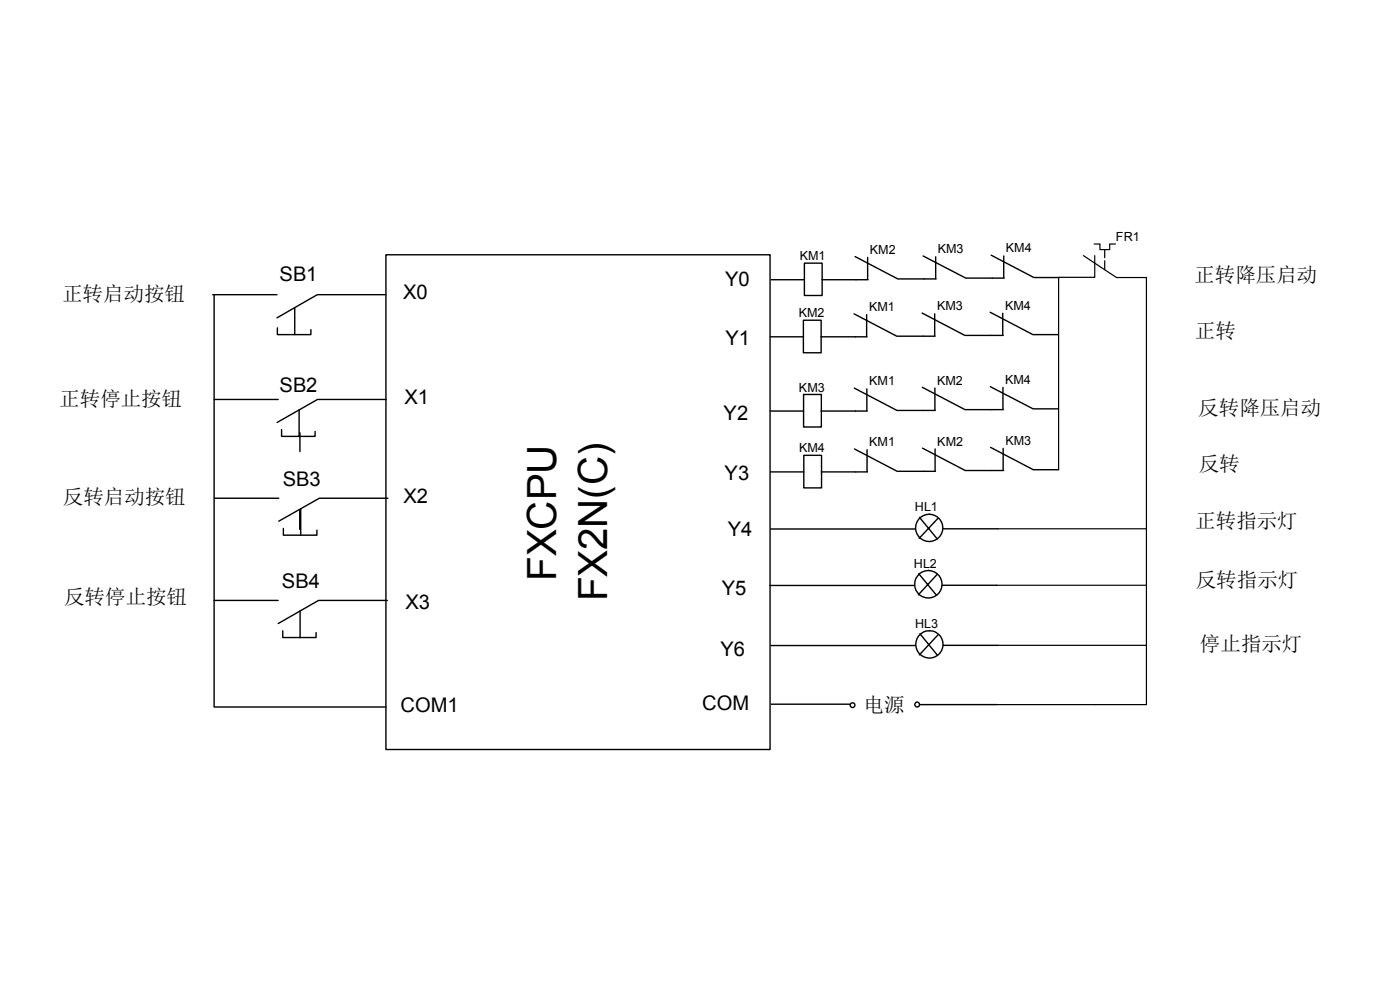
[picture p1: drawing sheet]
<svg xmlns="http://www.w3.org/2000/svg" width="297mm" height="210mm" viewBox="0 0 297 210" stroke-linecap="round" stroke-linejoin="round" font-family="sans-serif">
<g fill="none" stroke="#000" stroke-width=".3">
<path d="M81.9 54h81.5v105h-81.5zM163.6 59.3h7M170.6 55.8h3.8v6.9h-3.8zM174.4 59.3h9.7M181.4 54.4l9.1 4.8h8.1M184.1 54.6v4.7M195.8 54.3l9.1 4.7h8.1M198.5 54.5v4.6M210.3 54.1l9 4.8h5.4M212.9 54.3v4.7M45.1 62.5h13.7M45.4 62.6v87.4h36.5"/>
<path d="M62.5 65.3v5.7h-3.7v-1.5M66 69.9v1.1h-3.5M81.9 62.5h-14.6l-8.5 4.9M163.4 71.4h7M170.4 67.9h3.8v6.9h-3.8zM174.2 71.4h9.7M181.2 66.6l9 4.7h8.2M183.9 66.7v4.7M195.6 66.4l9.1 4.7h8.1M198.3 66.6v4.6M210.1 66.2l9 4.8h5.4M212.7 66.4v4.7"/>
<path d="M45.4 84.7h13.6M63.5 86.9v5.7h-3.8v-1.5M63.6 91.8v4M66.8 91.5v1.1h-3.3M81.9 84.7h-14.5l-8.6 4.9M163.4 87.2h7.1M170.5 83.7h3.7v6.9h-3.7zM170.5 96.6h3.8v6.9h-3.8zM174.2 87.2h9.8M181.2 82.3l9.1 4.8h8.1M181.3 95.2l9 4.8h8.2M183.9 82.5v4.6"/>
<path d="M183.9 95.4v4.7M195.7 82.2l9 4.7h8.2M195.7 95.1l9.1 4.7h8.1M198.3 82.3v4.7M198.4 95.2v4.7M210.1 82l9.1 4.7h5.3M210.1 94.9l9.1 4.7h5.4M212.8 82.2v4.7M212.8 95.1v4.7M45.6 105.7h13.5M63.6 108.3v4M63.8 107.9v5.6h-3.7v-1.4"/>
<path d="M67.2 112.5v1h-3.4M82.3 105.7h-14.6l-8.6 4.9M163.5 100.1h7M163.5 112.2h30.6M174.2 100.1h9.8M195.1 109.8l3.7 4.5M197.1 109v.1M199 110l-4 4.2M200.1 112.2h11.6M45.4 127.4h13.6M63.7 129.6v5.6h-3.7v-1.4M67.1 134.2v1h-3.4"/>
<path d="M82.2 127.4h-14.6l-8.6 4.9M163.3 124.2h30.6M163.6 136.9h30.5M194.9 121.7l3.8 4.6M195.2 134.4l3.7 4.6M196.9 121h.1M197.2 133.8h.1M198.8 121.9l-4 4.3M199 134.6l-4 4.3M199.9 124.1h11.6M200.1 136.9h11.6M163.6 149.4h16.7"/>
<path d="M195.1 149.5h16.4"/>
<circle cx="197.1" cy="112" r="2.89"/>
<circle cx="196.9" cy="123.9" r="2.92"/>
<circle cx="197.2" cy="136.7" r="2.91"/>
<circle cx="180.8" cy="149.6" r=".51"/>
<circle cx="194.6" cy="149.4" r=".51"/>
</g>
<path d="M224.6 58.8v40.8M229.8 54.2l7.1 4.7h6.3v90.6h-31.7M232.1 51.8h1.2v1.1h1.1M232.2 54.2v4.6h-7.5M234.4 55.3v1.9M236.6 51.8h-1.2v1.1h-1v1.8M211.7 112.2h31.5M211.5 124.1h31.7M211.7 136.9h31.5" fill="none" stroke="#000" stroke-width=".25"/>
<g font-size="8.6">
<text x="118" y="123.3" transform="rotate(-90 118 123.3)">FXCPU</text>
<text x="128.8" y="127.6" transform="rotate(-90 128.8 127.6)">FX2N(C)</text>
</g>
<g font-size="4.4">
<text x="253.4" y="59.7">正转降压启动</text>
<text x="13.2" y="63.9">正转启动按钮</text>
<text x="253.5" y="71.7">正转</text>
<text x="12.6" y="86.1">正转停止按钮</text>
<text x="254.2" y="88">反转降压启动</text>
<text x="254.3" y="99.9">反转</text>
<text x="13.3" y="106.9">反转启动按钮</text>
<text x="253.6" y="111.9">正转指示灯</text>
<text x="253.7" y="124.6">反转指示灯</text>
<text x="13.6" y="128.1">反转停止按钮</text>
<text x="254.6" y="138">停止指示灯</text>
<text x="183.2" y="150.9">电源</text>
</g>
<g font-size="4.3">
<text x="59.3" y="59.6">SB1</text>
<text x="85.5" y="63.4">X0</text>
<text x="153.8" y="60.6">Y0</text>
<text x="153.9" y="73.2">Y1</text>
<text x="59.3" y="83.2">SB2</text>
<text x="85.8" y="85.7">X1</text>
<text x="153.5" y="89.1">Y2</text>
<text x="153.7" y="101.9">Y3</text>
<text x="60" y="103">SB3</text>
<text x="85.6" y="106.6">X2</text>
<text x="154.4" y="113.6">Y4</text>
<text x="59.8" y="124.7">SB4</text>
<text x="86" y="129.1">X3</text>
<text x="153.1" y="126.2">Y5</text>
<text x="152.8" y="139.1">Y6</text>
<text x="85" y="151">COM1</text>
<text x="149" y="150.7">COM</text>
</g>
<g font-size="2.7">
<text x="184.5" y="53.9">KM2</text>
<text x="199" y="53.7">KM3</text>
<text x="213.4" y="53.5">KM4</text>
<text x="236.7" y="51.1">FR1</text>
<text x="169.7" y="55.2">KM1</text>
<text x="184.4" y="66">KM1</text>
<text x="198.8" y="65.9">KM3</text>
<text x="213.2" y="65.7">KM4</text>
<text x="169.5" y="67.3">KM2</text>
<text x="169.5" y="83.1">KM3</text>
<text x="184.4" y="81.7">KM1</text>
<text x="198.8" y="81.6">KM2</text>
<text x="213.2" y="81.4">KM4</text>
<text x="169.5" y="96">KM4</text>
<text x="184.4" y="94.6">KM1</text>
<text x="198.8" y="94.5">KM2</text>
<text x="213.3" y="94.3">KM3</text>
<text x="194.1" y="108.4">HL1</text>
<text x="193.9" y="120.4">HL2</text>
<text x="194.1" y="133.2">HL3</text>
</g>
</svg>
